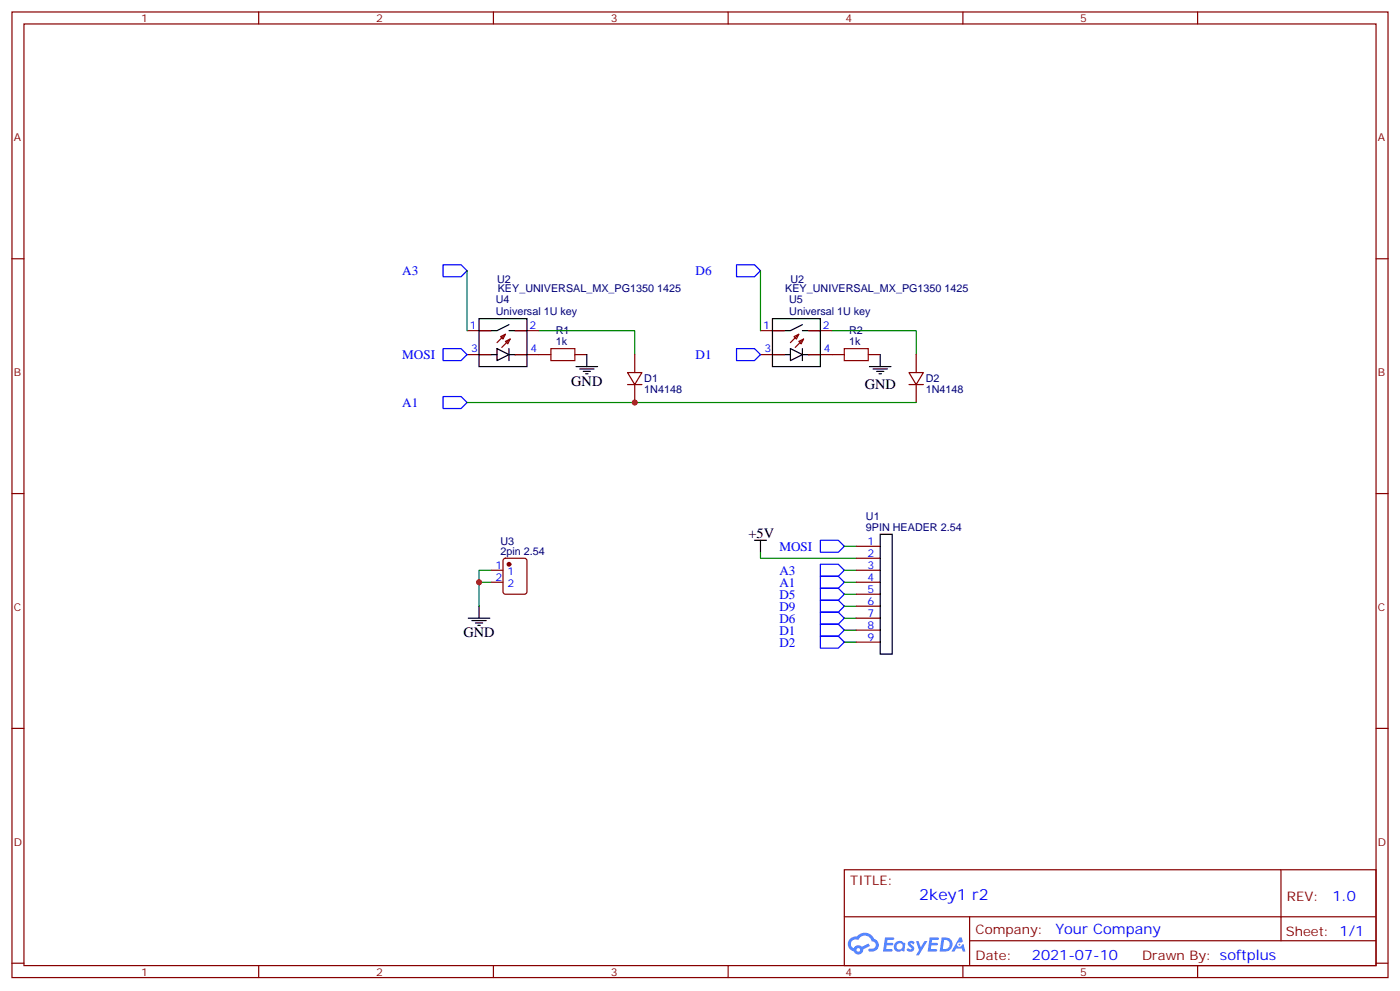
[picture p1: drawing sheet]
<svg xmlns="http://www.w3.org/2000/svg" width="412mm" height="292mm" viewBox="0 0 412 292" stroke-linecap="round" stroke-linejoin="round" font-family="sans-serif">
<g fill="none" stroke="#870000" stroke-width=".35">
<path d="M3.5 3.5h405.4v284.4h-405.4zM7.1 7.1h398.2v277.2h-398.2zM76.2 3.5v3.6M145.3 3.5v3.6M214.5 3.5v3.6M283.6 3.5v3.6M352.8 3.5v3.6M3.5 76.2h3.6M405.3 76.2h3.6M3.5 145.3h3.6M405.3 145.3h3.6M3.5 214.5h3.6"/>
<path d="M405.3 214.5h3.6M248.7 256.1h156.6v28.2h-156.6zM377.3 256.1v20.9M248.7 270h156.5M285.6 277h119.6M285.6 270v14.1M3.5 283.6h3.6M76.2 284.3v3.6M145.3 284.3v3.6M214.5 284.3v3.6M283.6 284.3v3.6M352.8 284.3v3.6"/>
<path d="M405.3 283.6h3.6"/>
</g>
<g fill="#5487ff">
<path d="M267.7 277.3a1.22 1.22 0 0 1 1.7 .3l-.4 .5a.47 .47 0 0 0-.3-.4 .47 .47 0 0 0-.5 .2l.1 .3a1.14 1.14 0 0 1 .8 1.7 1.14 1.14 0 0 1-1.9 0l-.2-.2 .5-.5 .7 .4a.29 .29 0 0 0 .3-.3 .29 .29 0 0 0-.2-.3 1.04 1.04 0 0 1-.6-1.7z"/>
<path d="M260.7 276h2.4l.3 .2-.2 .5-1.8 .1-.1 .8h1.5l.3 .4-.3 .4h-1.6l-.2 1.1h1.7l.2 .3-.2 .3-2.6 .1z"/>
<path d="M273.8 276h2.4l.3 .2-.1 .5-1.8 .1-.2 .8h1.6l.3 .4-.4 .4h-1.6l-.1 1.1h1.7l.2 .3-.2 .3-2.6 .1z"/>
<path d="M282.6 276.1h.7l.3 1.2-.6 .3a.69 .69 0 0 0-1 .3 .69 .69 0 0 0 .4 1 .69 .69 0 0 0 .9-.7l.5-.2 .6 2.2h-.8l-.2-.9h-1.8l-.5 .9h-.8z"/>
<path d="M269.8 277.1h.8l.6 1.8 1.1-1.8h.9l-2.6 4.2h-.8l.9-1.5z"/>
<path d="M277.4 276.1l-.6 4.1h1.3a2.11 2.11 0 0 0 2.5-2.1 2.11 2.11 0 0 0-2.5-2zM278.1 276.8a1.39 1.39 0 0 1 1.7 1.4 1.39 1.39 0 0 1-1.8 1.3h-.3z"/>
<path d="M263.7 277.7a1.54 1.54 0 0 0-.1 2.1 1.54 1.54 0 0 0 2.2 .2l.6 .2 .3-2.3-.2-.2-.4-.1a1.49 1.49 0 0 0-2.4 .1zM264 278.7a.94 .94 0 0 1 1.8 0 .94 .94 0 0 1-1.8 0z"/>
<path d="M250.4 276.4a2.18 2.18 0 0 0 1.1 3.7 1.44 1.44 0 0 0 1.6 1 1.44 1.44 0 0 0 1.2-1.5l2-1-.5-.8-1.9 1a1.47 1.47 0 0 0-2.4 .4 1.39 1.39 0 0 1-.7-1.9 1.39 1.39 0 0 1 2-.5 2.12 2.12 0 0 1 2.2-1.3 2.12 2.12 0 0 1 1.9 1.7 1.14 1.14 0 0 1 1.1 1.4 1.14 1.14 0 0 1-1.7 .8 .43 .43 0 0 0-.5 .3 .43 .43 0 0 0 .4 .5 1.98 1.98 0 0 0 2.5-1.2 1.98 1.98 0 0 0-1.2-2.5 3.1 3.1 0 0 0-5.3-.7l-.9 .1zM252.3 279.7a.55 .55 0 0 1 1.1 0 .55 .55 0 0 1-1.1 0z"/>
<circle cx="282.6" cy="278.1" r=".26"/>
</g>
<path d="M144.6 167.9h3.6M144.6 171.4h3.6M148.4 164.6l.5-.2h5.6l.7 .4v9.5l-.4 .6-5.9 .1-.7-.5v-9.4z" fill="none" stroke="#870000" stroke-width=".35"/>
<circle cx="149.9" cy="166.2" r=".53" fill="#870000" stroke="#870000" stroke-width=".35"/>
<path d="M141.1 104.4h5.3M149.9 104.4h5.3M222.2 159.1h3.6M224 159.1v3.5M141.1 178.5v3.5M137.9 182h6.4M139 182.7h4.2M140.1 183.4h2.1M140.8 184.1h.7" fill="none" stroke="#000" stroke-width=".35"/>
<path d="M144.6 171.4h-3.5v7.1M144.6 167.9h-3.5v3.5M224 162.6v1.8h28.2M248.7 178.5h3.5M248.7 175h3.5M248.7 171.4h3.5M248.7 167.9h3.5M248.7 160.9h3.5M248.7 189.1h3.5M248.7 185.6h3.5M248.7 182h3.5" fill="none" stroke="#008700" stroke-width=".35"/>
<path d="M241.7 159.1h5.2l1.8 1.8-1.8 1.7h-5.2zM241.7 166.2h5.2l1.8 1.7-1.8 1.8h-5.2zM241.7 169.7h5.2l1.8 1.7-1.8 1.8h-5.2zM241.7 173.2h5.2l1.8 1.8-1.8 1.7h-5.2zM241.7 176.7h5.2l1.8 1.8-1.8 1.8h-5.2zM241.7 180.3h5.2l1.8 1.7-1.8 1.8h-5.2zM241.7 183.8h5.2l1.8 1.8-1.8 1.7h-5.2zM241.7 187.3h5.2l1.8 1.8-1.8 1.8h-5.2z" fill="none" stroke="#00f" stroke-width=".35"/>
<circle cx="151.7" cy="104.4" r=".18" fill="#000"/>
<g fill="#f0f0f0" stroke="#870000" stroke-width=".35">
<path d="M148.9 100.5l1.4-.7-.7 1.4z"/>
<path d="M147.5 99.1l1.4-.7-.7 1.4z"/>
</g>
<path d="M137.6 97.4h7M148.9 98.4l-2.5 2.5M150.3 99.8l-2.5 2.5M151.7 97.4h7M137.6 104.4h7M151.7 104.4h7" fill="none" stroke="#870000" stroke-width=".35"/>
<path d="M141.1 93.8h14.1v14.1h-14.1zM149.9 95.6l-3.5 1.8h-5.3M149.9 97.4h5.3M146.4 102.7l3.5 1.7-3.5 1.8zM149.9 102.7v3.5M227.5 104.4h5.3M236.4 104.4h5.3" fill="none" stroke="#000" stroke-width=".35"/>
<circle cx="238.1" cy="104.4" r=".18" fill="#000"/>
<g fill="#f0f0f0" stroke="#870000" stroke-width=".35">
<path d="M235.3 100.5l1.4-.7-.7 1.4z"/>
<path d="M233.9 99.1l1.4-.7-.7 1.4z"/>
</g>
<g fill="none" stroke="#870000" stroke-width=".35">
<path d="M224 97.4h7.1M235.3 98.4l-2.5 2.5M236.7 99.8l-2.5 2.5M238.1 97.4h7.1M158.7 104.4h3.6M169.3 104.4h3.6M184.9 109.7h4.2l-2.1 3.5zM184.9 113.2h4.2M187 104.4v5.3M187 113.2v5.3M224 104.4h7.1M238.1 104.4h10.6"/>
<path d="M255.8 104.4h3.5M267.8 109.7h4.2l-2.1 3.5zM267.8 113.2h4.2M269.9 104.4v5.3M269.9 113.2v5.3M252.2 160.9h7.1M252.2 164.4h7.1M252.2 167.9h7.1M252.2 171.4h7.1M252.2 175h7.1M252.2 178.5h7.1M252.2 182h7.1"/>
<path d="M252.2 185.6h7.1M252.2 189.1h7.1"/>
</g>
<g fill="none" stroke="#000" stroke-width=".35">
<path d="M227.5 93.8h14.2v14.1h-14.2zM236.4 95.6l-3.6 1.8h-5.3M236.4 97.4h5.3M169.7 107.9h6.3M170.7 108.7h4.3M171.8 109.4h2.1M172.5 110.1h.7M172.9 104.4v3.5M232.8 102.7l3.6 1.7-3.6 1.8zM236.4 102.7v3.5M256.1 107.9h6.4M257.2 108.7h4.2"/>
<path d="M258.2 109.4h2.1M258.9 110.1h.7M259.3 104.4v3.5M259.3 157.3h3.5v35.3h-3.5z"/>
</g>
<path d="M162.3 102.7h7v3.5h-7zM248.7 102.7h7.1v3.5h-7.1z" fill="none" stroke="#a10000" stroke-width=".35"/>
<path d="M130.5 78h5.3l1.8 1.7-1.8 1.8h-5.3zM217 78h5.2l1.8 1.7-1.8 1.8h-5.2zM130.5 116.8h5.3l1.8 1.7-1.8 1.8h-5.3zM130.5 102.7h5.3l1.8 1.7-1.8 1.8h-5.3zM217 102.7h5.2l1.8 1.7-1.8 1.8h-5.2z" fill="none" stroke="#00f" stroke-width=".35"/>
<path d="M137.6 79.7v17.7M224 79.7v17.7M158.7 97.4h28.3v7M245.2 97.4h24.7v7M137.6 118.5h132.3" fill="none" stroke="#008700" stroke-width=".35"/>
<g fill="#c00">
<circle cx="141.1" cy="171.4" r=".88"/>
<circle cx="187" cy="118.5" r=".88"/>
</g>
<text font-size="4.6" fill="#00f" x="270.8" y="265.1">2key1 r2</text>
<g font-size="4.2">
<text x="168.3" y="113.6">GND</text>
<text x="254.7" y="114.7">GND</text>
<text x="220.5" y="158.4">+5V</text>
<text x="136.5" y="187.7">GND</text>
</g>
<g font-size="4.2" fill="#00f">
<text x="392.5" y="265.4">1.0</text>
<text x="310.9" y="274.9">Your Company</text>
<text x="304" y="282.7">2021-07-10</text>
</g>
<g font-size="3.9" fill="#00f">
<text x="118.5" y="81">A3</text>
<text x="204.9" y="81">D6</text>
<text x="118.5" y="105.7">MOSI</text>
<text x="204.9" y="105.7">D1</text>
<text x="118.5" y="119.8">A1</text>
<text x="229.6" y="162.2">MOSI</text>
<text x="229.6" y="169.2">A3</text>
<text x="229.6" y="172.8">A1</text>
<text x="229.6" y="176.3">D5</text>
<text x="229.6" y="179.8">D9</text>
<text x="229.6" y="183.3">D6</text>
<text x="229.6" y="186.9">D1</text>
<text x="229.6" y="190.4">D2</text>
</g>
<g font-size="3.9" fill="#800">
<text x="250.5" y="260.7">TITLE:</text>
<text x="379.1" y="265.4">REV:</text>
<text x="287.4" y="274.9">Company:</text>
<text x="378.7" y="275.5">Sheet: 1/1</text>
<text x="287.4" y="282.6">Date:</text>
<text x="336.4" y="282.7">Drawn By: softplus</text>
</g>
<g font-size="3.2" fill="#800">
<text x="41.6" y="6.5">1</text>
<text x="110.8" y="6.5">2</text>
<text x="179.9" y="6.5">3</text>
<text x="249.1" y="6.5">4</text>
<text x="318.2" y="6.5">5</text>
<text x="4.1" y="41.6">A</text>
<text x="405.9" y="41.6">A</text>
<text x="4.1" y="110.8">B</text>
<text x="405.9" y="110.8">B</text>
<text x="4.1" y="179.9">C</text>
<text x="405.9" y="179.9">C</text>
<text x="4.1" y="249.1">D</text>
<text x="405.9" y="249.1">D</text>
<text x="41.6" y="287.3">1</text>
<text x="110.8" y="287.3">2</text>
<text x="179.9" y="287.3">3</text>
<text x="249.1" y="287.3">4</text>
<text x="318.2" y="287.3">5</text>
</g>
<g font-size="3.2" fill="#000080">
<text x="146.4" y="83.3">U2</text>
<text x="232.8" y="83.3">U2</text>
<text x="146" y="89.3">U4</text>
<text x="146.6" y="86.1">KEY_UNIVERSAL_MX_PG1350 1425</text>
<text x="231.3" y="86.1">KEY_UNIVERSAL_MX_PG1350 1425</text>
<text x="232.5" y="89.3">U5</text>
<text x="146.1" y="92.7">Universal 1U key</text>
<text x="232.5" y="92.7">Universal 1U key</text>
<text x="163.7" y="101.6">1k</text>
<text x="163.7" y="98.3">R1</text>
<text x="250.1" y="101.6">1k</text>
<text x="250.1" y="98.3">R2</text>
<text x="189.8" y="112.5">D1</text>
<text x="272.7" y="112.5">D2</text>
<text x="189.8" y="115.8">1N4148</text>
<text x="272.7" y="115.8">1N4148</text>
<text x="255.1" y="153.1">U1</text>
<text x="147.4" y="160.4">U3</text>
<text x="255.1" y="156.3">9PIN HEADER 2.54</text>
<text x="147.4" y="163.3">2pin 2.54</text>
</g>
<g font-size="3.2" fill="#00f">
<text x="138.4" y="97">1</text>
<text x="155.9" y="97">2</text>
<text x="224.8" y="97">1</text>
<text x="242.4" y="97">2</text>
<text x="138.7" y="103.7">3</text>
<text x="156.3" y="103.7">4</text>
<text x="225.2" y="103.7">3</text>
<text x="242.7" y="103.7">4</text>
<text x="255.5" y="160.5">1</text>
<text x="146" y="167.6">1</text>
<text x="255.5" y="164">2</text>
<text x="255.5" y="167.6">3</text>
<text x="146" y="171.1">2</text>
<text x="149.5" y="169.3">1</text>
<text x="149.5" y="172.9">2</text>
<text x="255.5" y="171.1">4</text>
<text x="255.5" y="174.6">5</text>
<text x="255.5" y="178.2">6</text>
<text x="255.5" y="181.7">7</text>
<text x="255.5" y="185.2">8</text>
<text x="255.5" y="188.7">9</text>
</g>
</svg>
